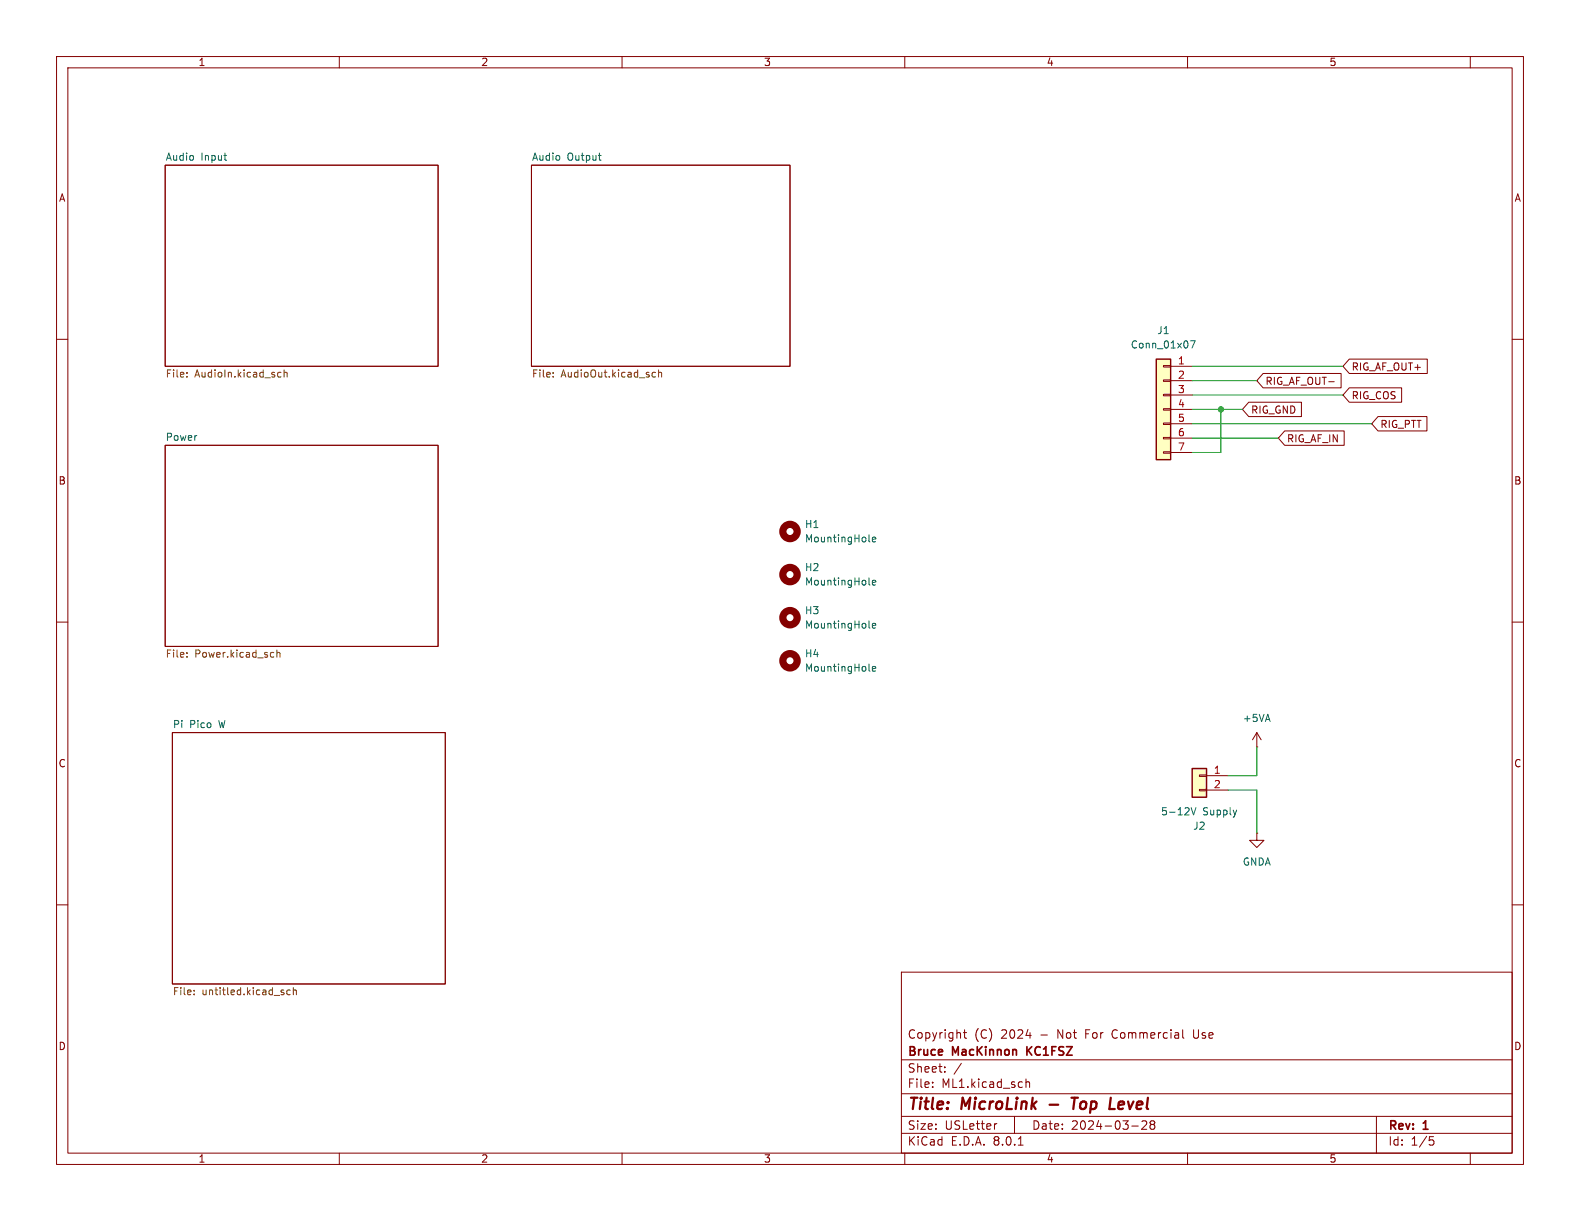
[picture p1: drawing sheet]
<svg xmlns="http://www.w3.org/2000/svg" width="279mm" height="216mm" viewBox="0 0 279 216" stroke-linecap="round" stroke-linejoin="round" font-family="sans-serif">
<g fill="none" stroke="#840000" stroke-width=".18">
<path d="M10 10h259.4v195.9h-259.4zM12 12h255.4v191.9h-255.4zM60 10v2M110 10v2M160 10v2M210 10v2M260 10v2M29.2 29.2h48.3v35.6h-48.3zM94 29.2h45.7v35.6h-45.7zM10 60h2M267.4 60h2M29.2 78.7h48.3v35.6h-48.3z"/>
<path d="M10 110h2M267.4 110h2M30.5 129.5h48.2v44.5h-48.2zM10 160h2M267.4 160h2M159.4 171.9h108v32h-108zM159.4 197.4h108M159.4 193.4h108M159.4 187.4h108M164.9 192.1v.2M164.9 191.4v.1M167.1 189.4v.2"/>
<path d="M167.1 188.7v.1M170 188l-1.3 1.9M170.4 182.6h.5M170.6 182.1v1.3l.3 .2M176.3 198.7l-.3 .1M179.4 197.4v3M181.4 190.8v1.5M181.4 191.4l.2-.1 .4 .1 .1 .9M200.1 199.1h1.2M201.9 198.3l.6-.1 .2 .1 .1 .3-.9 1.1h.9M203.6 198.8l-.2-.3 .2-.3 .5 .1 .1 .2-.3 .3M203.6 198.8l-.2 .3v.3l.2 .3 .5-.1 .1-.2-.1-.4-.2-.2"/>
<path d="M203.6 198.8h.3M209.1 182.1v1.3l.3 .2M211.1 182.1v1.2l.1 .2M243.4 197.4v6.5M60 203.9v2M110 203.9v2M159.4 200.4h108M160 203.9v2M180.1 202.5h.8M210 203.9v2M252.8 201h.7M252.9 201.6h.4l.3 .2-.2 .6-.5 .1"/>
<path d="M260 203.9v2"/>
</g>
<path d="M185.6 195.3h1.5M189.5 194.1h1.1M190 194.1l-.2 2M197.9 194.9l-.2 .9 .3 .3M198.8 195.2l-1 .2" fill="none" stroke="#840000" stroke-width=".4"/>
<path d="M181.6 185.1v1.5M182.5 185.1l-.9 .8" fill="none" stroke="#840000" stroke-width=".3"/>
<path d="M39.6 27.5h.5M40 28.3h.1M105.8 27.5h.5M106.2 28.3h.1" fill="none" stroke="#006464" stroke-width=".18"/>
<g fill="none" stroke="#725600" stroke-width=".18">
<path d="M33.1 66.6v.1M33.1 65.9v.1M49.2 66.6h.5M49.2 65.9h.5M50.2 66l.2-.2 .3 .1 .1 .8M50.2 65.4v1.3M97.8 66.6v.1M97.8 65.9v.1M115.4 66.6h.5M115.4 65.9h.5M116.5 66l.1-.2 .3 .1 .1 .8M116.5 65.4v1.3"/>
<path d="M33.1 115.4v.1M33.1 116.1v.1M48.3 115.4h.1M48.4 116.1l-.1 .1M49 114.9v1.3M49 115.5l.1-.1h.3l.1 .8M34.3 175.8v.1M34.3 175.1v.1M51.3 175.1h-.3l-.3 .2 .1 .5h.5M51.9 175.2l.1-.1h.4v.8M51.9 174.6v1.3"/>
</g>
<path d="M204.5 63.5h2.5v17.8h-2.5z" fill="#ffffc2"/>
<g fill="none" stroke="#840000" stroke-width=".18">
<path d="M205.7 79.9h1.3v.2h-1.3zM205.7 77.3h1.3v.3h-1.3zM205.7 74.8h1.3v.3h-1.3zM205.7 72.3h1.3v.2h-1.3zM205.7 69.7h1.3v.3h-1.3zM205.7 67.2h1.3v.2h-1.3zM205.7 64.6h1.3v.3h-1.3zM207 64.8h3.8M207 67.3h3.8M207 69.9h3.8M207 72.4h3.8M207 74.9h3.8"/>
<path d="M207 77.5h3.8M207 80h3.8"/>
</g>
<path d="M204.5 63.5h2.5v17.8h-2.5z" fill="none" stroke="#840000" stroke-width=".25"/>
<path d="M210.5 60.3h.8l-.5 1.2" fill="none" stroke="#006464" stroke-width=".18"/>
<path d="M210.8 135.9h2.6v5.1h-2.6z" fill="#ffffc2"/>
<g fill="none" stroke="#840000" stroke-width=".18">
<path d="M220.8 71.1h9.3v2.6h-9.3l-1.1-1.3zM223.4 66h13.8v2.6h-13.8l-1.2-1.3zM227.2 76.2h10.5v2.5h-10.5l-1.1-1.2zM235 67.5h.9M238.6 68.6h9.3v2.5h-9.3l-1.1-1.2zM238.6 63.5h13.8v2.5h-13.8l-1.1-1.2zM243.7 73.7h8.6v2.5h-8.6l-1.1-1.3zM212.1 139.6h1.3v.2h-1.3zM212.1 137h1.3v.3h-1.3zM213.4 137.2h3.8M213.4 139.7h3.8M222.2 132.1h.1"/>
<path d="M222.2 129.5l-.7 1.3M222.2 129.5v2.6M222.2 129.5l.8 1.3M222.2 147.3v1.3h1.3l-1.3 1.3-1.2-1.3h1.2M222.2 147.3h.1"/>
</g>
<path d="M210.8 135.9h2.6v5.1h-2.6z" fill="none" stroke="#840000" stroke-width=".25"/>
<path d="M153.7 95.6l.1 .2M154.3 95.4l.6-.1-.1-.3h-.4l-.1 .2v.6h.5M153.7 103.3l.1 .1M153.7 110.9l.1 .2M153.7 118.5l.1 .2M154.3 103l.6-.1-.1-.2-.4-.1-.1 .2v.6h.5M154.3 110.6l.6-.1-.1-.2-.4-.1-.1 .2v.6h.5M154.3 118.3l.6-.2-.1-.2-.4-.1-.1 .2v.6h.5M210.6 142.8l.5 1.3 .4-1.3" fill="none" stroke="#006464" stroke-width=".18"/>
<g fill="none" stroke="#840000" stroke-width="1.3">
<circle cx="139.7" cy="94" r="1.27"/>
<circle cx="139.7" cy="101.6" r="1.27"/>
<circle cx="139.7" cy="109.2" r="1.27"/>
<circle cx="139.7" cy="116.8" r="1.27"/>
</g>
<path d="M210.8 69.9h26.7M210.8 64.8h26.7M210.8 77.5h15.3M210.8 74.9h31.8M210.8 72.4h8.9M210.8 67.3h11.4M215.9 72.4v7.6h-5.1M217.2 139.7h5v7.6M222.2 132.1v5.1h-5" fill="none" stroke="#009600" stroke-width=".18"/>
<circle cx="215.9" cy="72.4" r=".46" fill="#009600" stroke="#009600" stroke-width=".18"/>
<g font-size="2.8" fill="#840000">
<text x="160.4" y="196.8">Title:</text>
<text x="170.1" y="196.8">MicroLink</text>
<text x="191.2" y="196.8">Top</text>
<text x="198.6" y="196.8">Level</text>
</g>
<g font-size="2.1" fill="#840000">
<text x="160.4" y="183.9">Copyright</text>
<text x="172.3" y="183.9">(C)</text>
<text x="177.1" y="183.9">2024</text>
<text x="184.1" y="183.9">-</text>
<text x="187.2" y="183.9">Not</text>
<text x="192.3" y="183.9">For</text>
<text x="197.2" y="183.9">Commercial</text>
<text x="211.7" y="183.9">Use</text>
<text x="160.4" y="189.9">Sheet:</text>
<text x="160.4" y="187.1">Bruce</text>
<text x="168.5" y="187.1">MacKinnon</text>
<text x="182.2" y="187.1">KC1FSZ</text>
<text x="160.4" y="192.6">File:</text>
<text x="166.5" y="192.6">ML1.kicad_sch</text>
<text x="160.4" y="202.8">KiCad</text>
<text x="160.4" y="200">Size:</text>
<text x="167.1" y="200">USLetter</text>
<text x="168.1" y="202.8">E.D.A.</text>
<text x="175.7" y="202.8">8.0.1</text>
<text x="182.4" y="200">Date:</text>
<text x="189.4" y="200">2024-03-28</text>
<text x="245.4" y="200.2">Rev:</text>
<text x="245.4" y="202.8">Id:</text>
<text x="249.5" y="202.8">1/5</text>
<text x="251.8" y="200.2">1</text>
</g>
<g font-size="1.8" fill="#840000">
<text x="35" y="11.9">1</text>
<text x="85" y="11.9">2</text>
<text x="135" y="11.9">3</text>
<text x="185" y="11.9">4</text>
<text x="235" y="11.9">5</text>
<text x="10.3" y="35.9">A</text>
<text x="267.7" y="35.9">A</text>
<text x="238.9" y="65.7">RIG_AF_OUT+</text>
<text x="223.7" y="68.3">RIG_AF_OUT-</text>
<text x="238.9" y="70.8">RIG_COS</text>
<text x="221.1" y="73.3">RIG_GND</text>
<text x="244" y="75.9">RIG_PTT</text>
<text x="227.5" y="78.4">RIG_AF_IN</text>
<text x="10.3" y="85.9">B</text>
<text x="267.7" y="85.9">B</text>
<text x="10.3" y="135.9">C</text>
<text x="267.7" y="135.9">C</text>
<text x="10.3" y="185.9">D</text>
<text x="267.7" y="185.9">D</text>
<text x="35" y="205.8">1</text>
<text x="85" y="205.8">2</text>
<text x="135" y="205.8">3</text>
<text x="185" y="205.8">4</text>
<text x="235" y="205.8">5</text>
</g>
<g font-size="1.8" fill="#006464">
<text x="29.2" y="28.5">Audio</text>
<text x="35.5" y="28.5">Input</text>
<text x="94" y="28.5">Audio</text>
<text x="100.3" y="28.5">Output</text>
<text x="204.5" y="59.3">J1</text>
<text x="199.9" y="61.8">Conn_01x07</text>
<text x="29.2" y="78">Power</text>
<text x="142.2" y="93.6">H1</text>
<text x="142.2" y="101.2">H2</text>
<text x="142.2" y="96.1">MountingHole</text>
<text x="142.2" y="103.7">MountingHole</text>
<text x="142.2" y="108.8">H3</text>
<text x="142.2" y="111.4">MountingHole</text>
<text x="142.2" y="116.4">H4</text>
<text x="142.2" y="119">MountingHole</text>
<text x="30.5" y="128.8">Pi</text>
<text x="33.5" y="128.8">Pico</text>
<text x="38.8" y="128.8">W</text>
<text x="219.7" y="127.9">+5VA</text>
<text x="205.2" y="144.4">5-12V</text>
<text x="210.9" y="146.9">J2</text>
<text x="212.7" y="144.4">Supply</text>
<text x="219.7" y="153.3">GNDA</text>
</g>
<g font-size="1.8" fill="#a90000">
<text x="208.2" y="64.5">1</text>
<text x="208.2" y="67.1">2</text>
<text x="208.2" y="69.6">3</text>
<text x="208.2" y="72.1">4</text>
<text x="208.2" y="74.7">5</text>
<text x="208.2" y="77.2">6</text>
<text x="208.2" y="79.8">7</text>
<text x="214.6" y="136.9">1</text>
<text x="214.6" y="139.4">2</text>
</g>
<g font-size="1.8" fill="#725600">
<text x="29.2" y="67.1">File:</text>
<text x="34.4" y="67.1">AudioIn.kicad_sch</text>
<text x="94" y="67.1">File:</text>
<text x="99.2" y="67.1">AudioOut.kicad_sch</text>
<text x="29.2" y="116.6">File:</text>
<text x="34.4" y="116.6">Power.kicad_sch</text>
<text x="30.5" y="176.3">File:</text>
<text x="35.7" y="176.3">untitled.kicad_sch</text>
</g>
</svg>
